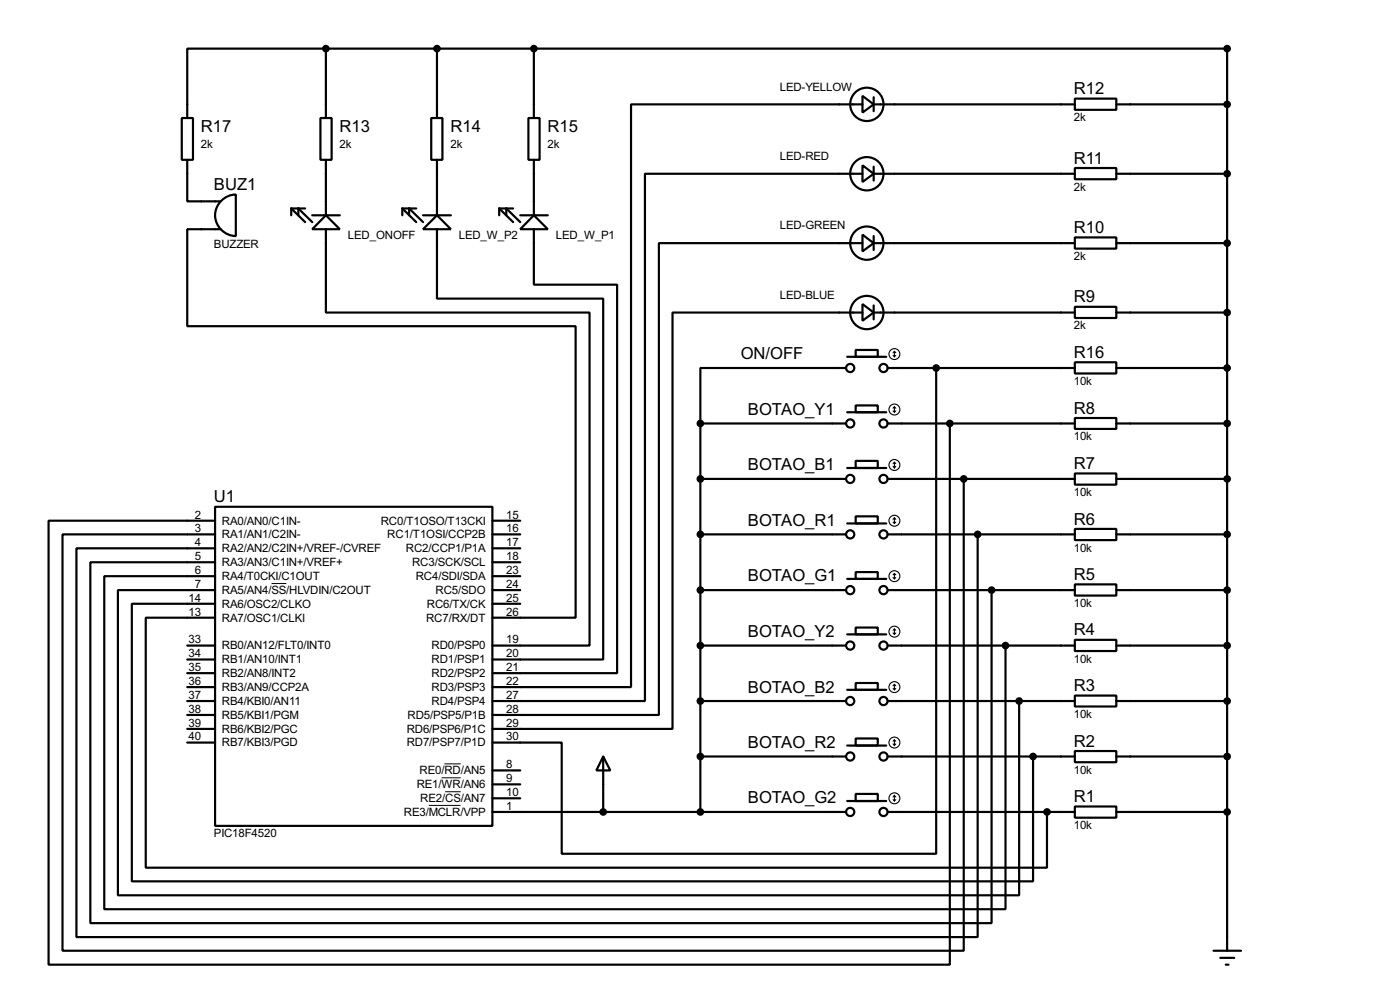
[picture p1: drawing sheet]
<svg xmlns="http://www.w3.org/2000/svg" width="256mm" height="180mm" viewBox="0 0 256 180" stroke-linecap="round" stroke-linejoin="round" font-family="sans-serif">
<g fill="none" stroke="#000" stroke-width=".4">
<path d="M59.7 8.9h-25.4v12.7M59.7 8.9h165.1v165.1M59.7 8.9v12.7M80.1 8.9v12.7M97.8 8.9v12.7M158 17.6l2.1 1.5-2.1 1.5zM158 19.1h-42.4v106.7h-25.4M160.1 19.1h36.8M160.1 17.8v2.6M196.9 18.1h7.6v2h-7.6zM204.5 19.1h20.3M33.3 21.6h2.1v7.7h-2.1z"/>
<path d="M34.3 29.3v7.6h6.1M40.6 36.7a3.8 3.8 0 0 1 2.6-1.1v7.6a3.8 3.8 0 0 1-3.5-2.3 3.8 3.8 0 0 1 .9-4.2zM53.4 38.2l2.5 2.5M53.4 38.2v1.2M53.4 38.2h2.5M54.7 39.4v-1.2l2.5 2.5M57.2 39.4h5.1M58.7 21.6h2.1v7.7h-2.1zM59.7 39.4l2.6 2.6h-5.1zM59.7 29.3v10.1M73.7 38.2h2.6M73.7 38.2l2.6 2.5"/>
<path d="M73.7 38.2v1.2M75 39.4v-1.2l2.5 2.5M77.5 39.4h5.1M79 21.6h2.1v7.7h-2.1zM80.1 39.4l2.5 2.6h-5.1zM80.1 29.3v10.1M91.5 38.2h2.5M91.5 38.2l2.5 2.5M91.5 38.2v1.2M92.8 39.4v-1.2l2.5 2.5M95.3 39.4h5.1M96.8 21.6h2.1v7.7h-2.1z"/>
<path d="M97.8 39.4l2.6 2.6h-5.1zM97.8 29.3v10.1M158 30.3l2.1 1.5-2.1 1.5zM158 31.8h-39.8v96.5h-28M160.1 31.8h36.8M160.1 30.5v2.6M196.9 30.8h7.6v2h-7.6zM204.5 31.8h20.3M40.4 42h-6.1v17.7h71.2v53.4h-15.3M59.7 42v15.2h48.3v61h-17.8M80.1 42v12.7h30.4v66h-20.3M97.8 42v10.1h15.3v71.1h-22.9"/>
<path d="M158 55.7l2.1 1.5-2.1 1.5zM158 43l2.1 1.5-2.1 1.5zM158 57.2h-34.8v76.2h-33M158 44.5h-37.3v86.4h-30.5M160.1 57.2h36.8M160.1 44.5h36.8M160.1 43.2v2.6M160.1 55.9v2.6M196.9 56.2h7.6v2h-7.6zM196.9 43.5h7.6v2h-7.6zM204.5 57.2h20.3M204.5 44.5h20.3"/>
<path d="M128.3 77.5v71.1M128.3 77.5h26.7M155 67.4h-26.7v10.1M155.2 75.5h7.2M155.2 65.3h7.2M156.8 74.2h4v1.3h-4zM156.8 64.1h4v1.2h-4zM162.6 77.5h34.3M162.6 67.4h34.3M171.5 67.4v88.9h-68.6v-20.4h-12.7M174 77.5v99.1h-165.1v-81.3h30.5M196.9 76.5h7.6v2h-7.6z"/>
<path d="M196.9 66.3h7.6v2.1h-7.6zM204.5 77.5h20.3M204.5 67.4h20.3M39.4 92.8h50.8v58.4h-50.8zM90.2 97.8h5.1M90.2 95.3h5.1M128.3 97.8h26.7M128.3 87.7h26.7M155.2 95.8h7.2M155.2 85.7h7.2M156.8 94.5h4v1.3h-4zM156.8 84.4h4v1.3h-4z"/>
<path d="M162.6 97.8h34.3M162.6 87.7h34.3M176.6 87.7v86.3h-165.1v-76.2h27.9M179.1 97.8v73.7h-165.1v-71.1h25.4M196.9 96.8h7.6v2.1h-7.6zM196.9 86.7h7.6v2h-7.6zM204.5 97.8h20.3M204.5 87.7h20.3M34.3 118.2h5.1M39.4 113.1h-12.7v45.7h165.1v-10.2M39.4 110.5h-15.2v50.8h165.1v-22.8M39.4 108h-17.8v55.9h165.1v-35.6"/>
<path d="M39.4 105.5h-20.3v60.9h165.1v-48.2M39.4 102.9h-22.8v66.1h165.1v-61M90.2 108h5.1M90.2 100.4h5.1M90.2 102.9h5.1M90.2 105.5h5.1M90.2 110.5h5.1M128.3 118.2h26.7M128.3 108h26.7M155.2 116.1h7.2M155.2 106h7.2M156.8 114.9h4v1.2h-4z"/>
<path d="M156.8 104.7h4v1.3h-4zM162.6 118.2h34.3M162.6 108h34.3M196.9 117.1h7.6v2.1h-7.6zM196.9 107h7.6v2h-7.6zM204.5 118.2h20.3M204.5 108h20.3M34.3 128.3h5.1M34.3 120.7h5.1M34.3 123.2h5.1M34.3 125.8h5.1M34.3 130.9h5.1"/>
<path d="M34.3 133.4h5.1M34.3 135.9h5.1M110.5 138.5l1.3 2.5h-2.5zM110.5 138.5v10.1M128.3 138.5h26.7M128.3 128.3h26.7M155.2 136.5h7.2M155.2 126.3h7.2M156.8 135.2h4v1.3h-4zM156.8 125h4v1.3h-4zM162.6 138.5h34.3M162.6 128.3h34.3"/>
<path d="M196.9 137.5h7.6v2h-7.6zM196.9 127.3h7.6v2h-7.6zM204.5 138.5h20.3M204.5 128.3h20.3M90.2 148.6h64.8M90.2 141h5.1M90.2 143.6h5.1M90.2 146.1h5.1M155.2 146.6h7.2M156.8 145.3h4v1.3h-4zM162.6 148.6h34.3M196.9 147.6h7.6v2.1h-7.6z"/>
<path d="M204.5 148.6h20.3M222.3 174h5.1M223.6 175.3h2.5M224.6 176.6h.5"/>
<circle cx="158.8" cy="19.1" r="3.1"/>
<circle cx="158.8" cy="31.8" r="3.1"/>
<circle cx="158.8" cy="44.5" r="3.1"/>
<circle cx="158.8" cy="57.2" r="3.1"/>
<circle cx="155.7" cy="67.4" r=".75"/>
<circle cx="155.7" cy="77.5" r=".75"/>
<circle cx="161.8" cy="77.5" r=".75"/>
<circle cx="161.8" cy="67.4" r=".75"/>
<circle cx="155.7" cy="97.8" r=".75"/>
<circle cx="155.7" cy="87.7" r=".75"/>
<circle cx="161.8" cy="97.8" r=".75"/>
<circle cx="161.8" cy="87.7" r=".75"/>
<circle cx="155.7" cy="118.2" r=".75"/>
<circle cx="155.7" cy="108" r=".75"/>
<circle cx="161.8" cy="118.2" r=".75"/>
<circle cx="161.8" cy="108" r=".75"/>
<circle cx="155.7" cy="138.5" r=".75"/>
<circle cx="155.7" cy="128.3" r=".75"/>
<circle cx="161.8" cy="138.5" r=".75"/>
<circle cx="161.8" cy="128.3" r=".75"/>
<circle cx="155.7" cy="148.6" r=".75"/>
<circle cx="161.8" cy="148.6" r=".75"/>
</g>
<path d="M49.8 106.8h2.7M81.4 139.8h3M78.6 147.4h5.8M80.9 142.4h3.5M81.6 144.9h2.8" fill="none" stroke="#000" stroke-width=".18"/>
<g fill="#000" stroke="#000" stroke-width=".4">
<circle cx="59.7" cy="8.9" r=".5"/>
<circle cx="80" cy="8.9" r=".5"/>
<circle cx="97.8" cy="8.9" r=".5"/>
<circle cx="224.8" cy="19.1" r=".5"/>
<circle cx="224.8" cy="8.9" r=".5"/>
<circle cx="224.8" cy="31.8" r=".5"/>
<circle cx="224.8" cy="44.5" r=".5"/>
<circle cx="224.8" cy="57.2" r=".5"/>
<circle cx="128.3" cy="77.5" r=".5"/>
<circle cx="171.5" cy="67.4" r=".5"/>
<circle cx="174" cy="77.5" r=".5"/>
<circle cx="224.8" cy="77.5" r=".5"/>
<circle cx="224.8" cy="67.4" r=".5"/>
<circle cx="128.3" cy="97.8" r=".5"/>
<circle cx="128.3" cy="87.7" r=".5"/>
<circle cx="176.5" cy="87.7" r=".5"/>
<circle cx="179.1" cy="97.8" r=".5"/>
<circle cx="224.8" cy="87.7" r=".5"/>
<circle cx="224.8" cy="97.8" r=".5"/>
<circle cx="128.3" cy="118.2" r=".5"/>
<circle cx="128.3" cy="108" r=".5"/>
<circle cx="181.6" cy="108" r=".5"/>
<circle cx="184.2" cy="118.2" r=".5"/>
<circle cx="224.8" cy="108" r=".5"/>
<circle cx="224.8" cy="118.2" r=".5"/>
<circle cx="128.3" cy="128.3" r=".5"/>
<circle cx="128.3" cy="138.5" r=".5"/>
<circle cx="186.7" cy="128.3" r=".5"/>
<circle cx="189.2" cy="138.5" r=".5"/>
<circle cx="224.8" cy="138.5" r=".5"/>
<circle cx="224.8" cy="128.3" r=".5"/>
<circle cx="110.5" cy="148.6" r=".5"/>
<circle cx="128.3" cy="148.6" r=".5"/>
<circle cx="191.8" cy="148.6" r=".5"/>
<circle cx="224.8" cy="148.6" r=".5"/>
</g>
<g fill="none" stroke="#000" stroke-width=".2">
<path d="M163.6 75.2l.3 .3M163.6 65.1l.3 .2M163.9 64.3v1M163.9 74.5v1M163.9 74.5l-.3 .2M163.9 74.5l.2 .2M163.9 64.3l-.3 .3M163.9 64.3l.2 .3M164.1 75.2l-.2 .3M164.1 65.1l-.2 .2M163.6 95.6l.3 .2M163.6 85.4l.3 .3"/>
<path d="M163.9 84.6v1.1M163.9 94.8v1M163.9 94.8l-.3 .3M163.9 94.8l.2 .3M163.9 84.6l-.3 .3M163.9 84.6l.2 .3M164.1 95.6l-.2 .2M164.1 85.4l-.2 .3M163.6 115.9l.3 .2M163.6 105.7l.3 .3M163.9 105v1M163.9 115.1v1"/>
<path d="M163.9 115.1l-.3 .3M163.9 115.1l.2 .3M163.9 105l-.3 .2M163.9 105l.2 .2M164.1 115.9l-.2 .2M164.1 105.7l-.2 .3M163.6 136.2l.3 .3M163.6 126l.3 .3M163.9 125.3v1M163.9 135.4v1.1M163.9 135.4l-.3 .3M163.9 135.4l.2 .3"/>
<path d="M163.9 125.3l-.3 .2M163.9 125.3l.2 .2M164.1 136.2l-.2 .3M164.1 126l-.2 .3M163.6 146.4l.3 .2M163.9 145.6v1M163.9 145.6l-.3 .3M163.9 145.6l.2 .3M164.1 146.4l-.2 .2"/>
<circle cx="163.8" cy="64.8" r="1"/>
<circle cx="163.8" cy="75" r="1"/>
<circle cx="163.8" cy="95.3" r="1"/>
<circle cx="163.8" cy="85.1" r="1"/>
<circle cx="163.8" cy="115.6" r="1"/>
<circle cx="163.8" cy="105.5" r="1"/>
<circle cx="163.8" cy="125.8" r="1"/>
<circle cx="163.8" cy="135.9" r="1"/>
<circle cx="163.8" cy="146.1" r="1"/>
</g>
<g font-size="3.4">
<text x="196.7" y="17.3">R12</text>
<text x="36.8" y="24.2">R17</text>
<text x="62.2" y="24.2">R13</text>
<text x="82.6" y="24.2">R14</text>
<text x="100.3" y="24.2">R15</text>
<text x="196.7" y="30">R11</text>
<text x="39.2" y="34.8">BUZ1</text>
<text x="196.7" y="42.7">R10</text>
<text x="196.7" y="55.4">R9</text>
<text x="135.7" y="65.8">ON/OFF</text>
<text x="196.7" y="65.5">R16</text>
<text x="137" y="76">BOTAO_Y1</text>
<text x="196.7" y="75.7">R8</text>
<text x="137" y="86.1">BOTAO_B1</text>
<text x="196.7" y="85.9">R7</text>
<text x="39.2" y="92">U1</text>
<text x="137" y="96.3">BOTAO_R1</text>
<text x="196.7" y="96">R6</text>
<text x="137" y="106.4">BOTAO_G1</text>
<text x="196.7" y="106.2">R5</text>
<text x="137" y="116.6">BOTAO_Y2</text>
<text x="196.7" y="116.3">R4</text>
<text x="137" y="126.8">BOTAO_B2</text>
<text x="196.7" y="126.5">R3</text>
<text x="137" y="136.9">BOTAO_R2</text>
<text x="196.7" y="136.7">R2</text>
<text x="137" y="147.1">BOTAO_G2</text>
<text x="196.7" y="146.8">R1</text>
</g>
<g font-size="2.4">
<text x="142.9" y="16.6">LED-YELLOW</text>
<text x="196.7" y="22.2">2k</text>
<text x="36.8" y="27.2">2k</text>
<text x="62.2" y="27.2">2k</text>
<text x="82.6" y="27.2">2k</text>
<text x="100.3" y="27.2">2k</text>
<text x="142.9" y="29.3">LED-RED</text>
<text x="196.7" y="34.9">2k</text>
<text x="142.9" y="42">LED-GREEN</text>
<text x="39.2" y="45.3">BUZZER</text>
<text x="63.8" y="43.7">LED_ONOFF</text>
<text x="84.1" y="43.7">LED_W_P2</text>
<text x="101.9" y="43.7">LED_W_P1</text>
<text x="196.7" y="47.6">2k</text>
<text x="142.9" y="54.7">LED-BLUE</text>
<text x="196.7" y="60.3">2k</text>
<text x="196.7" y="70.5">10k</text>
<text x="196.7" y="80.6">10k</text>
<text x="35.7" y="94.9">2</text>
<text x="92.8" y="94.9">15</text>
<text x="196.7" y="90.8">10k</text>
<text x="35.7" y="97.4">3</text>
<text x="35.7" y="100">4</text>
<text x="40.7" y="96">RA0/AN0/C1IN-</text>
<text x="40.7" y="98.5">RA1/AN1/C2IN-</text>
<text x="40.7" y="101.1">RA2/AN2/C2IN+/VREF-/CVREF</text>
<text x="69.8" y="96">RC0/T1OSO/T13CKI</text>
<text x="71" y="98.5">RC1/T1OSI/CCP2B</text>
<text x="74.4" y="101.1">RC2/CCP1/P1A</text>
<text x="92.8" y="97.4">16</text>
<text x="92.8" y="100">17</text>
<text x="196.7" y="101">10k</text>
<text x="35.7" y="102.5">5</text>
<text x="35.7" y="105.1">6</text>
<text x="35.7" y="107.6">7</text>
<text x="40.7" y="103.6">RA3/AN3/C1IN+/VREF+</text>
<text x="40.7" y="106.2">RA4/T0CKI/C1OUT</text>
<text x="75.5" y="103.6">RC3/SCK/SCL</text>
<text x="76.2" y="106.2">RC4/SDI/SDA</text>
<text x="92.8" y="102.5">18</text>
<text x="92.8" y="105.1">23</text>
<text x="92.8" y="107.6">24</text>
<text x="34.6" y="110.1">14</text>
<text x="34.6" y="112.7">13</text>
<text x="40.7" y="108.7">RA5/AN4/SS/HLVDIN/C2OUT</text>
<text x="40.7" y="111.2">RA6/OSC2/CLKO</text>
<text x="40.7" y="113.8">RA7/OSC1/CLKI</text>
<text x="78.1" y="113.8">RC7/RX/DT</text>
<text x="78.2" y="111.2">RC6/TX/CK</text>
<text x="79.8" y="108.7">RC5/SDO</text>
<text x="92.8" y="110.1">25</text>
<text x="92.8" y="112.7">26</text>
<text x="196.7" y="111.1">10k</text>
<text x="34.6" y="117.8">33</text>
<text x="40.7" y="118.9">RB0/AN12/FLT0/INT0</text>
<text x="79.1" y="118.9">RD0/PSP0</text>
<text x="92.8" y="117.8">19</text>
<text x="34.6" y="120.3">34</text>
<text x="34.6" y="122.8">35</text>
<text x="34.6" y="125.4">36</text>
<text x="40.7" y="121.4">RB1/AN10/INT1</text>
<text x="40.7" y="123.9">RB2/AN8/INT2</text>
<text x="79.1" y="121.4">RD1/PSP1</text>
<text x="79.1" y="123.9">RD2/PSP2</text>
<text x="92.8" y="120.3">20</text>
<text x="92.8" y="122.8">21</text>
<text x="92.8" y="125.4">22</text>
<text x="196.7" y="121.3">10k</text>
<text x="34.6" y="127.9">37</text>
<text x="34.6" y="130.5">38</text>
<text x="40.7" y="126.5">RB3/AN9/CCP2A</text>
<text x="40.7" y="129">RB4/KBI0/AN11</text>
<text x="40.7" y="131.6">RB5/KBI1/PGM</text>
<text x="74.7" y="131.6">RD5/PSP5/P1B</text>
<text x="79.1" y="126.5">RD3/PSP3</text>
<text x="79.1" y="129">RD4/PSP4</text>
<text x="92.8" y="127.9">27</text>
<text x="92.8" y="130.5">28</text>
<text x="196.7" y="131.4">10k</text>
<text x="34.6" y="133">39</text>
<text x="34.6" y="135.5">40</text>
<text x="40.7" y="134.1">RB6/KBI2/PGC</text>
<text x="40.7" y="136.6">RB7/KBI3/PGD</text>
<text x="74.5" y="134.1">RD6/PSP6/P1C</text>
<text x="74.5" y="136.6">RD7/PSP7/P1D</text>
<text x="92.8" y="133">29</text>
<text x="92.8" y="135.5">30</text>
<text x="76.9" y="141.7">RE0/RD/AN5</text>
<text x="92.8" y="140.6">8</text>
<text x="92.8" y="143.2">9</text>
<text x="196.7" y="141.6">10k</text>
<text x="74" y="149.3">RE3/MCLR/VPP</text>
<text x="76.4" y="144.3">RE1/WR/AN6</text>
<text x="77" y="146.8">RE2/CS/AN7</text>
<text x="92.8" y="145.7">10</text>
<text x="92.8" y="148.2">1</text>
<text x="39.2" y="153.3">PIC18F4520</text>
<text x="196.7" y="151.8">10k</text>
</g>
</svg>
